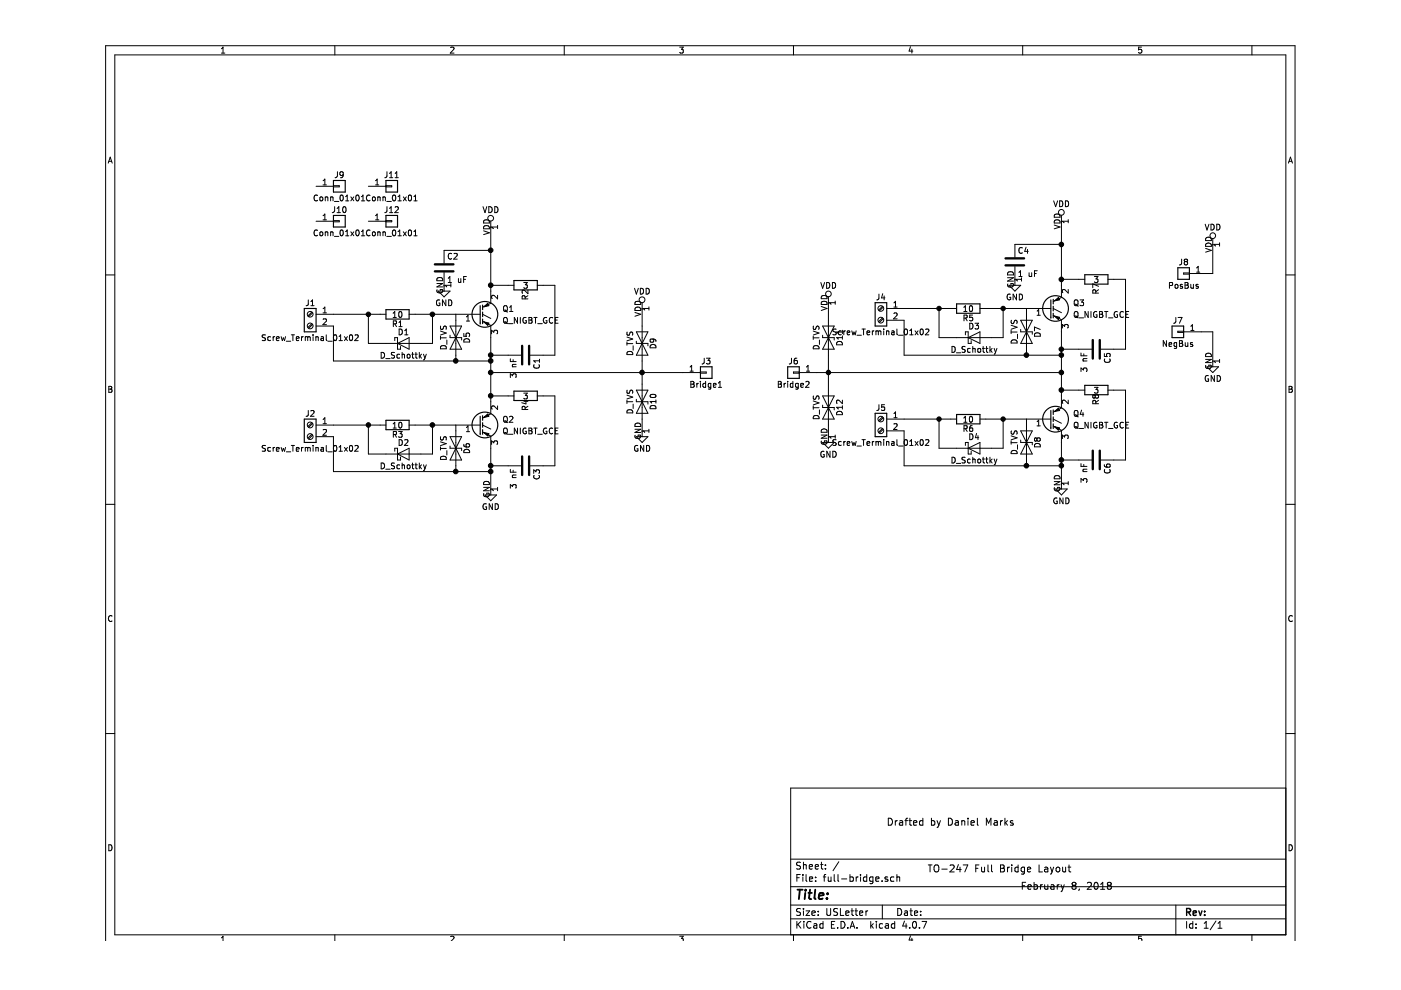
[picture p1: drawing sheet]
EESchema Schematic File Version 2
LIBS:power
LIBS:device
LIBS:switches
LIBS:relays
LIBS:motors
LIBS:transistors
LIBS:conn
LIBS:linear
LIBS:regul
LIBS:74xx
LIBS:cmos4000
LIBS:adc-dac
LIBS:memory
LIBS:xilinx
LIBS:microcontrollers
LIBS:dsp
LIBS:microchip
LIBS:analog_switches
LIBS:motorola
LIBS:texas
LIBS:intel
LIBS:audio
LIBS:interface
LIBS:digital-audio
LIBS:philips
LIBS:display
LIBS:cypress
LIBS:siliconi
LIBS:opto
LIBS:atmel
LIBS:contrib
LIBS:valves
LIBS:full-bridge-cache
EELAYER 25 0
EELAYER END
$Descr USLetter 11000 8500
encoding utf-8
Sheet 1 1
Title ""
Date ""
Rev ""
Comp ""
Comment1 ""
Comment2 ""
Comment3 ""
Comment4 ""
$EndDescr
$Comp
L Q_NIGBT_GCE Q1
U 1 1
P 3600 2700
F 0 "Q1" H 3800 2750 50  0000 L CNN
F 1 "Q_NIGBT_GCE" H 3800 2650 50  0000 L CNN
F 2 "TO_SOT_Packages_THT:TO-247_TO-3P_Vertical" H 3800 2800 50  0001 C CNN
F 3 "" H 3600 2700 50  0001 C CNN
	1    3600 2700
	1    0    0    -1  
$EndComp
$Comp
L R R1
U 1 1
P 2900 2700
F 0 "R1" V 2980 2700 50  0000 C CNN
F 1 "10" V 2900 2700 50  0000 C CNN
F 2 "Resistors_THT:R_Axial_DIN0411_L9.9mm_D3.6mm_P12.70mm_Horizontal" V 2830 2700 50  0001 C CNN
F 3 "" H 2900 2700 50  0001 C CNN
	1    2900 2700
	0    1    1    0   
$EndComp
Wire Wire Line
	3050 2700 3400 2700
$Comp
L D_Schottky D1
U 1 1
P 2950 2950
F 0 "D1" H 2950 3050 50  0000 C CNN
F 1 "D_Schottky" H 2950 2850 50  0000 C CNN
F 2 "Diodes_THT:D_DO-41_SOD81_P10.16mm_Horizontal" H 2950 2950 50  0001 C CNN
F 3 "" H 2950 2950 50  0001 C CNN
	1    2950 2950
	1    0    0    -1  
$EndComp
Wire Wire Line
	3200 2700 3200 2950
Wire Wire Line
	3200 2950 3100 2950
Connection ~ 3200 2700
Wire Wire Line
	2800 2950 2650 2950
Wire Wire Line
	2650 2950 2650 2700
Wire Wire Line
	2350 2700 2750 2700
$Comp
L R R2
U 1 1
P 4000 2450
F 0 "R2" H 4080 2450 50  0000 C CNN
F 1 "3" V 4000 2450 50  0000 C CNN
F 2 "Resistors_THT:R_Axial_DIN0414_L11.9mm_D4.5mm_P15.24mm_Horizontal" V 3930 2450 50  0001 C CNN
F 3 "" H 4000 2450 50  0001 C CNN
	1    4000 2450
	0    1    1    0   
$EndComp
$Comp
L C C1
U 1 1
P 4000 3050
F 0 "C1" H 4025 3150 50  0000 L CNN
F 1 "3 nF" H 4025 2950 50  0000 L CNN
F 2 "Capacitors_THT:C_Rect_L11.5mm_W6.9mm_P10.00mm_MKT" H 4038 2900 50  0001 C CNN
F 3 "" H 4000 3050 50  0001 C CNN
	1    4000 3050
	0    1    1    0   
$EndComp
Connection ~ 3700 3050
$Comp
L VDD #PWR2
U 1 1
P 3700 1950
F 0 "#PWR2" H 3700 1800 50  0001 C CNN
F 1 "VDD" H 3700 2100 50  0000 C CNN
F 2 "" H 3700 1950 50  0001 C CNN
F 3 "" H 3700 1950 50  0001 C CNN
	1    3700 1950
	1    0    0    -1  
$EndComp
Connection ~ 3700 2450
Wire Wire Line
	3700 2900 3700 3450
Wire Wire Line
	3700 2450 3850 2450
Wire Wire Line
	4150 2450 4250 2450
Wire Wire Line
	4250 2450 4250 3050
Wire Wire Line
	4250 3050 4150 3050
Wire Wire Line
	3700 3050 3850 3050
$Comp
L Q_NIGBT_GCE Q2
U 1 1
P 3600 3650
F 0 "Q2" H 3800 3700 50  0000 L CNN
F 1 "Q_NIGBT_GCE" H 3800 3600 50  0000 L CNN
F 2 "TO_SOT_Packages_THT:TO-247_TO-3P_Vertical" H 3800 3750 50  0001 C CNN
F 3 "" H 3600 3650 50  0001 C CNN
	1    3600 3650
	1    0    0    -1  
$EndComp
$Comp
L R R3
U 1 1
P 2900 3650
F 0 "R3" V 2980 3650 50  0000 C CNN
F 1 "10" V 2900 3650 50  0000 C CNN
F 2 "Resistors_THT:R_Axial_DIN0411_L9.9mm_D3.6mm_P12.70mm_Horizontal" V 2830 3650 50  0001 C CNN
F 3 "" H 2900 3650 50  0001 C CNN
	1    2900 3650
	0    1    1    0   
$EndComp
Wire Wire Line
	3050 3650 3400 3650
$Comp
L D_Schottky D2
U 1 1
P 2950 3900
F 0 "D2" H 2950 4000 50  0000 C CNN
F 1 "D_Schottky" H 2950 3800 50  0000 C CNN
F 2 "Diodes_THT:D_DO-41_SOD81_P10.16mm_Horizontal" H 2950 3900 50  0001 C CNN
F 3 "" H 2950 3900 50  0001 C CNN
	1    2950 3900
	1    0    0    -1  
$EndComp
Wire Wire Line
	3200 3650 3200 3900
Wire Wire Line
	3200 3900 3100 3900
Connection ~ 3200 3650
Wire Wire Line
	2800 3900 2650 3900
Wire Wire Line
	2650 3900 2650 3650
Wire Wire Line
	2350 3650 2750 3650
$Comp
L R R4
U 1 1
P 4000 3400
F 0 "R4" H 4080 3400 50  0000 C CNN
F 1 "3" V 4000 3400 50  0000 C CNN
F 2 "Resistors_THT:R_Axial_DIN0414_L11.9mm_D4.5mm_P15.24mm_Horizontal" V 3930 3400 50  0001 C CNN
F 3 "" H 4000 3400 50  0001 C CNN
	1    4000 3400
	0    1    1    0   
$EndComp
$Comp
L C C3
U 1 1
P 4000 4000
F 0 "C3" H 4025 4100 50  0000 L CNN
F 1 "3 nF" H 4025 3900 50  0000 L CNN
F 2 "Capacitors_THT:C_Rect_L11.5mm_W6.9mm_P10.00mm_MKT" H 4038 3850 50  0001 C CNN
F 3 "" H 4000 4000 50  0001 C CNN
	1    4000 4000
	0    1    1    0   
$EndComp
Connection ~ 3700 4000
Connection ~ 3700 3400
Wire Wire Line
	3700 3850 3700 4200
Wire Wire Line
	3700 3400 3850 3400
Wire Wire Line
	4150 3400 4250 3400
Wire Wire Line
	4250 3400 4250 4000
Wire Wire Line
	4250 4000 4150 4000
Wire Wire Line
	3700 4000 3850 4000
$Comp
L GND #PWR3
U 1 1
P 3700 4200
F 0 "#PWR3" H 3700 3950 50  0001 C CNN
F 1 "GND" H 3700 4050 50  0000 C CNN
F 2 "" H 3700 4200 50  0001 C CNN
F 3 "" H 3700 4200 50  0001 C CNN
	1    3700 4200
	1    0    0    -1  
$EndComp
$Comp
L C C2
U 1 1
P 3300 2300
F 0 "C2" H 3325 2400 50  0000 L CNN
F 1 "1 uF" H 3325 2200 50  0000 L CNN
F 2 "Capacitors_THT:C_Rect_L24.0mm_W12.2mm_P22.50mm_MKT" H 3338 2150 50  0001 C CNN
F 3 "" H 3300 2300 50  0001 C CNN
	1    3300 2300
	1    0    0    -1  
$EndComp
$Comp
L GND #PWR1
U 1 1
P 3300 2450
F 0 "#PWR1" H 3300 2200 50  0001 C CNN
F 1 "GND" H 3300 2300 50  0000 C CNN
F 2 "" H 3300 2450 50  0001 C CNN
F 3 "" H 3300 2450 50  0001 C CNN
	1    3300 2450
	1    0    0    -1  
$EndComp
Wire Wire Line
	3300 2150 3700 2150
Connection ~ 3700 2150
$Comp
L Screw_Terminal_01x02 J1
U 1 1
P 2150 2700
F 0 "J1" H 2150 2800 50  0000 C CNN
F 1 "Screw_Terminal_01x02" H 2150 2500 50  0000 C CNN
F 2 "Connectors_Terminal_Blocks:TerminalBlock_bornier-2_P5.08mm" H 2150 2700 50  0001 C CNN
F 3 "" H 2150 2700 50  0001 C CNN
	1    2150 2700
	-1   0    0    -1  
$EndComp
Connection ~ 2650 2700
Wire Wire Line
	2350 2800 2350 3100
$Comp
L Screw_Terminal_01x02 J2
U 1 1
P 2150 3650
F 0 "J2" H 2150 3750 50  0000 C CNN
F 1 "Screw_Terminal_01x02" H 2150 3450 50  0000 C CNN
F 2 "Connectors_Terminal_Blocks:TerminalBlock_bornier-2_P5.08mm" H 2150 3650 50  0001 C CNN
F 3 "" H 2150 3650 50  0001 C CNN
	1    2150 3650
	-1   0    0    -1  
$EndComp
Connection ~ 2650 3650
Wire Wire Line
	2350 3750 2350 4050
$Comp
L Q_NIGBT_GCE Q3
U 1 1
P 8500 2650
F 0 "Q3" H 8700 2700 50  0000 L CNN
F 1 "Q_NIGBT_GCE" H 8700 2600 50  0000 L CNN
F 2 "TO_SOT_Packages_THT:TO-247_TO-3P_Vertical" H 8700 2750 50  0001 C CNN
F 3 "" H 8500 2650 50  0001 C CNN
	1    8500 2650
	1    0    0    -1  
$EndComp
$Comp
L R R5
U 1 1
P 7800 2650
F 0 "R5" V 7880 2650 50  0000 C CNN
F 1 "10" V 7800 2650 50  0000 C CNN
F 2 "Resistors_THT:R_Axial_DIN0411_L9.9mm_D3.6mm_P12.70mm_Horizontal" V 7730 2650 50  0001 C CNN
F 3 "" H 7800 2650 50  0001 C CNN
	1    7800 2650
	0    1    1    0   
$EndComp
Wire Wire Line
	7950 2650 8300 2650
$Comp
L D_Schottky D3
U 1 1
P 7850 2900
F 0 "D3" H 7850 3000 50  0000 C CNN
F 1 "D_Schottky" H 7850 2800 50  0000 C CNN
F 2 "Diodes_THT:D_DO-41_SOD81_P10.16mm_Horizontal" H 7850 2900 50  0001 C CNN
F 3 "" H 7850 2900 50  0001 C CNN
	1    7850 2900
	1    0    0    -1  
$EndComp
Wire Wire Line
	8100 2650 8100 2900
Wire Wire Line
	8100 2900 8000 2900
Connection ~ 8100 2650
Wire Wire Line
	7700 2900 7550 2900
Wire Wire Line
	7550 2900 7550 2650
Wire Wire Line
	7250 2650 7650 2650
$Comp
L R R7
U 1 1
P 8900 2400
F 0 "R7" H 8980 2400 50  0000 C CNN
F 1 "3" V 8900 2400 50  0000 C CNN
F 2 "Resistors_THT:R_Axial_DIN0414_L11.9mm_D4.5mm_P15.24mm_Horizontal" V 8830 2400 50  0001 C CNN
F 3 "" H 8900 2400 50  0001 C CNN
	1    8900 2400
	0    1    1    0   
$EndComp
$Comp
L C C5
U 1 1
P 8900 3000
F 0 "C5" H 8925 3100 50  0000 L CNN
F 1 "3 nF" H 8925 2900 50  0000 L CNN
F 2 "Capacitors_THT:C_Rect_L11.5mm_W6.9mm_P10.00mm_MKT" H 8938 2850 50  0001 C CNN
F 3 "" H 8900 3000 50  0001 C CNN
	1    8900 3000
	0    1    1    0   
$EndComp
Wire Wire Line
	8600 1900 8600 2450
Connection ~ 8600 3000
$Comp
L VDD #PWR9
U 1 1
P 8600 1900
F 0 "#PWR9" H 8600 1750 50  0001 C CNN
F 1 "VDD" H 8600 2050 50  0000 C CNN
F 2 "" H 8600 1900 50  0001 C CNN
F 3 "" H 8600 1900 50  0001 C CNN
	1    8600 1900
	1    0    0    -1  
$EndComp
Connection ~ 8600 2400
Wire Wire Line
	8600 2850 8600 3400
Wire Wire Line
	8600 2400 8750 2400
Wire Wire Line
	9050 2400 9150 2400
Wire Wire Line
	9150 2400 9150 3000
Wire Wire Line
	9150 3000 9050 3000
Wire Wire Line
	8600 3000 8750 3000
$Comp
L Q_NIGBT_GCE Q4
U 1 1
P 8500 3600
F 0 "Q4" H 8700 3650 50  0000 L CNN
F 1 "Q_NIGBT_GCE" H 8700 3550 50  0000 L CNN
F 2 "TO_SOT_Packages_THT:TO-247_TO-3P_Vertical" H 8700 3700 50  0001 C CNN
F 3 "" H 8500 3600 50  0001 C CNN
	1    8500 3600
	1    0    0    -1  
$EndComp
$Comp
L R R6
U 1 1
P 7800 3600
F 0 "R6" V 7880 3600 50  0000 C CNN
F 1 "10" V 7800 3600 50  0000 C CNN
F 2 "Resistors_THT:R_Axial_DIN0411_L9.9mm_D3.6mm_P12.70mm_Horizontal" V 7730 3600 50  0001 C CNN
F 3 "" H 7800 3600 50  0001 C CNN
	1    7800 3600
	0    1    1    0   
$EndComp
Wire Wire Line
	7950 3600 8300 3600
$Comp
L D_Schottky D4
U 1 1
P 7850 3850
F 0 "D4" H 7850 3950 50  0000 C CNN
F 1 "D_Schottky" H 7850 3750 50  0000 C CNN
F 2 "Diodes_THT:D_DO-41_SOD81_P10.16mm_Horizontal" H 7850 3850 50  0001 C CNN
F 3 "" H 7850 3850 50  0001 C CNN
	1    7850 3850
	1    0    0    -1  
$EndComp
Wire Wire Line
	8100 3600 8100 3850
Wire Wire Line
	8100 3850 8000 3850
Connection ~ 8100 3600
Wire Wire Line
	7700 3850 7550 3850
Wire Wire Line
	7550 3850 7550 3600
Wire Wire Line
	7250 3600 7650 3600
$Comp
L R R8
U 1 1
P 8900 3350
F 0 "R8" H 8980 3350 50  0000 C CNN
F 1 "3" V 8900 3350 50  0000 C CNN
F 2 "Resistors_THT:R_Axial_DIN0414_L11.9mm_D4.5mm_P15.24mm_Horizontal" V 8830 3350 50  0001 C CNN
F 3 "" H 8900 3350 50  0001 C CNN
	1    8900 3350
	0    1    1    0   
$EndComp
$Comp
L C C6
U 1 1
P 8900 3950
F 0 "C6" H 8925 4050 50  0000 L CNN
F 1 "3 nF" H 8925 3850 50  0000 L CNN
F 2 "Capacitors_THT:C_Rect_L11.5mm_W6.9mm_P10.00mm_MKT" H 8938 3800 50  0001 C CNN
F 3 "" H 8900 3950 50  0001 C CNN
	1    8900 3950
	0    1    1    0   
$EndComp
Connection ~ 8600 3950
Connection ~ 8600 3350
Wire Wire Line
	8600 3800 8600 4150
Wire Wire Line
	8600 3350 8750 3350
Wire Wire Line
	9050 3350 9150 3350
Wire Wire Line
	9150 3350 9150 3950
Wire Wire Line
	9150 3950 9050 3950
Wire Wire Line
	8600 3950 8750 3950
$Comp
L GND #PWR10
U 1 1
P 8600 4150
F 0 "#PWR10" H 8600 3900 50  0001 C CNN
F 1 "GND" H 8600 4000 50  0000 C CNN
F 2 "" H 8600 4150 50  0001 C CNN
F 3 "" H 8600 4150 50  0001 C CNN
	1    8600 4150
	1    0    0    -1  
$EndComp
$Comp
L C C4
U 1 1
P 8200 2250
F 0 "C4" H 8225 2350 50  0000 L CNN
F 1 "1 uF" H 8225 2150 50  0000 L CNN
F 2 "Capacitors_THT:C_Rect_L24.0mm_W12.2mm_P22.50mm_MKT" H 8238 2100 50  0001 C CNN
F 3 "" H 8200 2250 50  0001 C CNN
	1    8200 2250
	1    0    0    -1  
$EndComp
$Comp
L GND #PWR8
U 1 1
P 8200 2400
F 0 "#PWR8" H 8200 2150 50  0001 C CNN
F 1 "GND" H 8200 2250 50  0000 C CNN
F 2 "" H 8200 2400 50  0001 C CNN
F 3 "" H 8200 2400 50  0001 C CNN
	1    8200 2400
	1    0    0    -1  
$EndComp
Wire Wire Line
	8200 2100 8600 2100
Connection ~ 8600 2100
$Comp
L Screw_Terminal_01x02 J4
U 1 1
P 7050 2650
F 0 "J4" H 7050 2750 50  0000 C CNN
F 1 "Screw_Terminal_01x02" H 7050 2450 50  0000 C CNN
F 2 "Connectors_Terminal_Blocks:TerminalBlock_bornier-2_P5.08mm" H 7050 2650 50  0001 C CNN
F 3 "" H 7050 2650 50  0001 C CNN
	1    7050 2650
	-1   0    0    -1  
$EndComp
Connection ~ 7550 2650
$Comp
L Screw_Terminal_01x02 J5
U 1 1
P 7050 3600
F 0 "J5" H 7050 3700 50  0000 C CNN
F 1 "Screw_Terminal_01x02" H 7050 3400 50  0000 C CNN
F 2 "Connectors_Terminal_Blocks:TerminalBlock_bornier-2_P5.08mm" H 7050 3600 50  0001 C CNN
F 3 "" H 7050 3600 50  0001 C CNN
	1    7050 3600
	-1   0    0    -1  
$EndComp
Connection ~ 7550 3600
$Comp
L Conn_01x01 J3
U 1 1
P 5550 3200
F 0 "J3" H 5550 3300 50  0000 C CNN
F 1 "Bridge1" H 5550 3100 50  0000 C CNN
F 2 "Connectors:1pin" H 5550 3200 250 0001 C CNN
F 3 "" H 5550 3200 50  0001 C CNN
	1    5550 3200
	1    0    0    -1  
$EndComp
Wire Wire Line
	3700 3200 5350 3200
Connection ~ 3700 3200
$Comp
L Conn_01x01 J6
U 1 1
P 6300 3200
F 0 "J6" H 6300 3300 50  0000 C CNN
F 1 "Bridge2" H 6300 3100 50  0000 C CNN
F 2 "Connectors:1pin" H 6300 3200 250 0001 C CNN
F 3 "" H 6300 3200 50  0001 C CNN
	1    6300 3200
	-1   0    0    -1  
$EndComp
Wire Wire Line
	8600 3200 6500 3200
Connection ~ 8600 3200
$Comp
L GND #PWR12
U 1 1
P 9900 3100
F 0 "#PWR12" H 9900 2850 50  0001 C CNN
F 1 "GND" H 9900 2950 50  0000 C CNN
F 2 "" H 9900 3100 50  0001 C CNN
F 3 "" H 9900 3100 50  0001 C CNN
	1    9900 3100
	1    0    0    -1  
$EndComp
$Comp
L Conn_01x01 J7
U 1 1
P 9600 2850
F 0 "J7" H 9600 2950 50  0000 C CNN
F 1 "NegBus" H 9600 2750 50  0000 C CNN
F 2 "Connectors:1pin" H 9600 2850 250 0001 C CNN
F 3 "" H 9600 2850 50  0001 C CNN
	1    9600 2850
	-1   0    0    -1  
$EndComp
Wire Wire Line
	9800 2850 9900 2850
Wire Wire Line
	9900 2850 9900 3100
$Comp
L VDD #PWR11
U 1 1
P 9900 2100
F 0 "#PWR11" H 9900 1950 50  0001 C CNN
F 1 "VDD" H 9900 2250 50  0000 C CNN
F 2 "" H 9900 2100 50  0001 C CNN
F 3 "" H 9900 2100 50  0001 C CNN
	1    9900 2100
	1    0    0    -1  
$EndComp
$Comp
L Conn_01x01 J8
U 1 1
P 9650 2350
F 0 "J8" H 9650 2450 50  0000 C CNN
F 1 "PosBus" H 9650 2250 50  0000 C CNN
F 2 "Connectors:1pin" H 9650 2350 250 0001 C CNN
F 3 "" H 9650 2350 50  0001 C CNN
	1    9650 2350
	-1   0    0    -1  
$EndComp
Wire Wire Line
	9850 2350 9900 2350
Wire Wire Line
	9900 2350 9900 2100
Wire Wire Line
	7250 3700 7250 4000
Wire Wire Line
	7250 2750 7250 3050
Wire Wire Line
	2350 4050 3700 4050
Connection ~ 3700 4050
Wire Wire Line
	2350 3100 3700 3100
Connection ~ 3700 3100
Wire Wire Line
	7250 3050 8600 3050
Connection ~ 8600 3050
Wire Wire Line
	7250 4000 8600 4000
Connection ~ 8600 4000
Wire Wire Line
	3700 1950 3700 2500
$Comp
L Conn_01x01 J9
U 1 1
P 2400 1600
F 0 "J9" H 2400 1700 50  0000 C CNN
F 1 "Conn_01x01" H 2400 1500 50  0000 C CNN
F 2 "Connectors:1pin" H 2400 1600 150 0001 C CNN
F 3 "" H 2400 1600 50  0001 C CNN
	1    2400 1600
	1    0    0    -1  
$EndComp
$Comp
L Conn_01x01 J11
U 1 1
P 2850 1600
F 0 "J11" H 2850 1700 50  0000 C CNN
F 1 "Conn_01x01" H 2850 1500 50  0000 C CNN
F 2 "Connectors:1pin" H 2850 1600 150 0001 C CNN
F 3 "" H 2850 1600 50  0001 C CNN
	1    2850 1600
	1    0    0    -1  
$EndComp
$Comp
L Conn_01x01 J10
U 1 1
P 2400 1900
F 0 "J10" H 2400 2000 50  0000 C CNN
F 1 "Conn_01x01" H 2400 1800 50  0000 C CNN
F 2 "Connectors:1pin" H 2400 1900 150 0001 C CNN
F 3 "" H 2400 1900 50  0001 C CNN
	1    2400 1900
	1    0    0    -1  
$EndComp
$Comp
L Conn_01x01 J12
U 1 1
P 2850 1900
F 0 "J12" H 2850 2000 50  0000 C CNN
F 1 "Conn_01x01" H 2850 1800 50  0000 C CNN
F 2 "Connectors:1pin" H 2850 1900 150 0001 C CNN
F 3 "" H 2850 1900 50  0001 C CNN
	1    2850 1900
	1    0    0    -1  
$EndComp
$Comp
L D_TVS D5
U 1 1
P 3400 2900
F 0 "D5" H 3400 3000 50  0000 C CNN
F 1 "D_TVS" H 3400 2800 50  0000 C CNN
F 2 "Diodes_THT:D_DO-41_SOD81_P10.16mm_Horizontal" H 3400 2900 50  0001 C CNN
F 3 "" H 3400 2900 50  0001 C CNN
	1    3400 2900
	0    1    1    0   
$EndComp
Wire Wire Line
	3400 3050 3400 3100
Connection ~ 3400 3100
$Comp
L D_TVS D6
U 1 1
P 3400 3850
F 0 "D6" H 3400 3950 50  0000 C CNN
F 1 "D_TVS" H 3400 3750 50  0000 C CNN
F 2 "Diodes_THT:D_DO-41_SOD81_P10.16mm_Horizontal" H 3400 3850 50  0001 C CNN
F 3 "" H 3400 3850 50  0001 C CNN
	1    3400 3850
	0    1    1    0   
$EndComp
$Comp
L D_TVS D7
U 1 1
P 8300 2850
F 0 "D7" H 8300 2950 50  0000 C CNN
F 1 "D_TVS" H 8300 2750 50  0000 C CNN
F 2 "Diodes_THT:D_DO-41_SOD81_P10.16mm_Horizontal" H 8300 2850 50  0001 C CNN
F 3 "" H 8300 2850 50  0001 C CNN
	1    8300 2850
	0    1    1    0   
$EndComp
$Comp
L D_TVS D8
U 1 1
P 8300 3800
F 0 "D8" H 8300 3900 50  0000 C CNN
F 1 "D_TVS" H 8300 3700 50  0000 C CNN
F 2 "Diodes_THT:D_DO-41_SOD81_P10.16mm_Horizontal" H 8300 3800 50  0001 C CNN
F 3 "" H 8300 3800 50  0001 C CNN
	1    8300 3800
	0    1    1    0   
$EndComp
Wire Wire Line
	3400 3650 3400 3700
Wire Wire Line
	3400 4000 3400 4050
Connection ~ 3400 4050
Wire Wire Line
	3400 2700 3400 2750
Wire Wire Line
	8300 3950 8300 4000
Connection ~ 8300 4000
Wire Wire Line
	8300 3600 8300 3650
Wire Wire Line
	8300 3000 8300 3050
Connection ~ 8300 3050
Wire Wire Line
	8300 2650 8300 2700
Text Notes 7450 7500 0    60   ~ 0
TO-247 Full Bridge Layout
Text Notes 7100 7100 0    60   ~ 0
Drafted by Daniel Marks
Text Notes 8250 7650 0    60   ~ 0
February 8, 2018
$Comp
L D_TVS D9
U 1 1
P 5000 2950
F 0 "D9" H 5000 3050 50  0000 C CNN
F 1 "D_TVS" H 5000 2850 50  0000 C CNN
F 2 "Diodes_THT:D_DO-201_P12.70mm_Horizontal" H 5000 2950 50  0001 C CNN
F 3 "" H 5000 2950 50  0001 C CNN
	1    5000 2950
	0    1    1    0   
$EndComp
$Comp
L D_TVS D10
U 1 1
P 5000 3450
F 0 "D10" H 5000 3550 50  0000 C CNN
F 1 "D_TVS" H 5000 3350 50  0000 C CNN
F 2 "Diodes_THT:D_DO-201_P12.70mm_Horizontal" H 5000 3450 50  0001 C CNN
F 3 "" H 5000 3450 50  0001 C CNN
	1    5000 3450
	0    1    1    0   
$EndComp
Wire Wire Line
	5000 2800 5000 2650
Wire Wire Line
	5000 3100 5000 3300
Connection ~ 5000 3200
Wire Wire Line
	5000 3600 5000 3700
$Comp
L GND #PWR5
U 1 1
P 5000 3700
F 0 "#PWR5" H 5000 3450 50  0001 C CNN
F 1 "GND" H 5000 3550 50  0000 C CNN
F 2 "" H 5000 3700 50  0001 C CNN
F 3 "" H 5000 3700 50  0001 C CNN
	1    5000 3700
	1    0    0    -1  
$EndComp
$Comp
L VDD #PWR4
U 1 1
P 5000 2650
F 0 "#PWR4" H 5000 2500 50  0001 C CNN
F 1 "VDD" H 5000 2800 50  0000 C CNN
F 2 "" H 5000 2650 50  0001 C CNN
F 3 "" H 5000 2650 50  0001 C CNN
	1    5000 2650
	1    0    0    -1  
$EndComp
$Comp
L D_TVS D11
U 1 1
P 6600 2900
F 0 "D11" H 6600 3000 50  0000 C CNN
F 1 "D_TVS" H 6600 2800 50  0000 C CNN
F 2 "Diodes_THT:D_DO-201_P12.70mm_Horizontal" H 6600 2900 50  0001 C CNN
F 3 "" H 6600 2900 50  0001 C CNN
	1    6600 2900
	0    1    1    0   
$EndComp
Wire Wire Line
	6600 2750 6600 2600
Wire Wire Line
	6600 3050 6600 3350
$Comp
L VDD #PWR6
U 1 1
P 6600 2600
F 0 "#PWR6" H 6600 2450 50  0001 C CNN
F 1 "VDD" H 6600 2750 50  0000 C CNN
F 2 "" H 6600 2600 50  0001 C CNN
F 3 "" H 6600 2600 50  0001 C CNN
	1    6600 2600
	1    0    0    -1  
$EndComp
$Comp
L D_TVS D12
U 1 1
P 6600 3500
F 0 "D12" H 6600 3600 50  0000 C CNN
F 1 "D_TVS" H 6600 3400 50  0000 C CNN
F 2 "Diodes_THT:D_DO-201_P12.70mm_Horizontal" H 6600 3500 50  0001 C CNN
F 3 "" H 6600 3500 50  0001 C CNN
	1    6600 3500
	0    1    1    0   
$EndComp
Wire Wire Line
	6600 3650 6600 3750
$Comp
L GND #PWR7
U 1 1
P 6600 3750
F 0 "#PWR7" H 6600 3500 50  0001 C CNN
F 1 "GND" H 6600 3600 50  0000 C CNN
F 2 "" H 6600 3750 50  0001 C CNN
F 3 "" H 6600 3750 50  0001 C CNN
	1    6600 3750
	1    0    0    -1  
$EndComp
Connection ~ 6600 3200
$EndSCHEMATC
